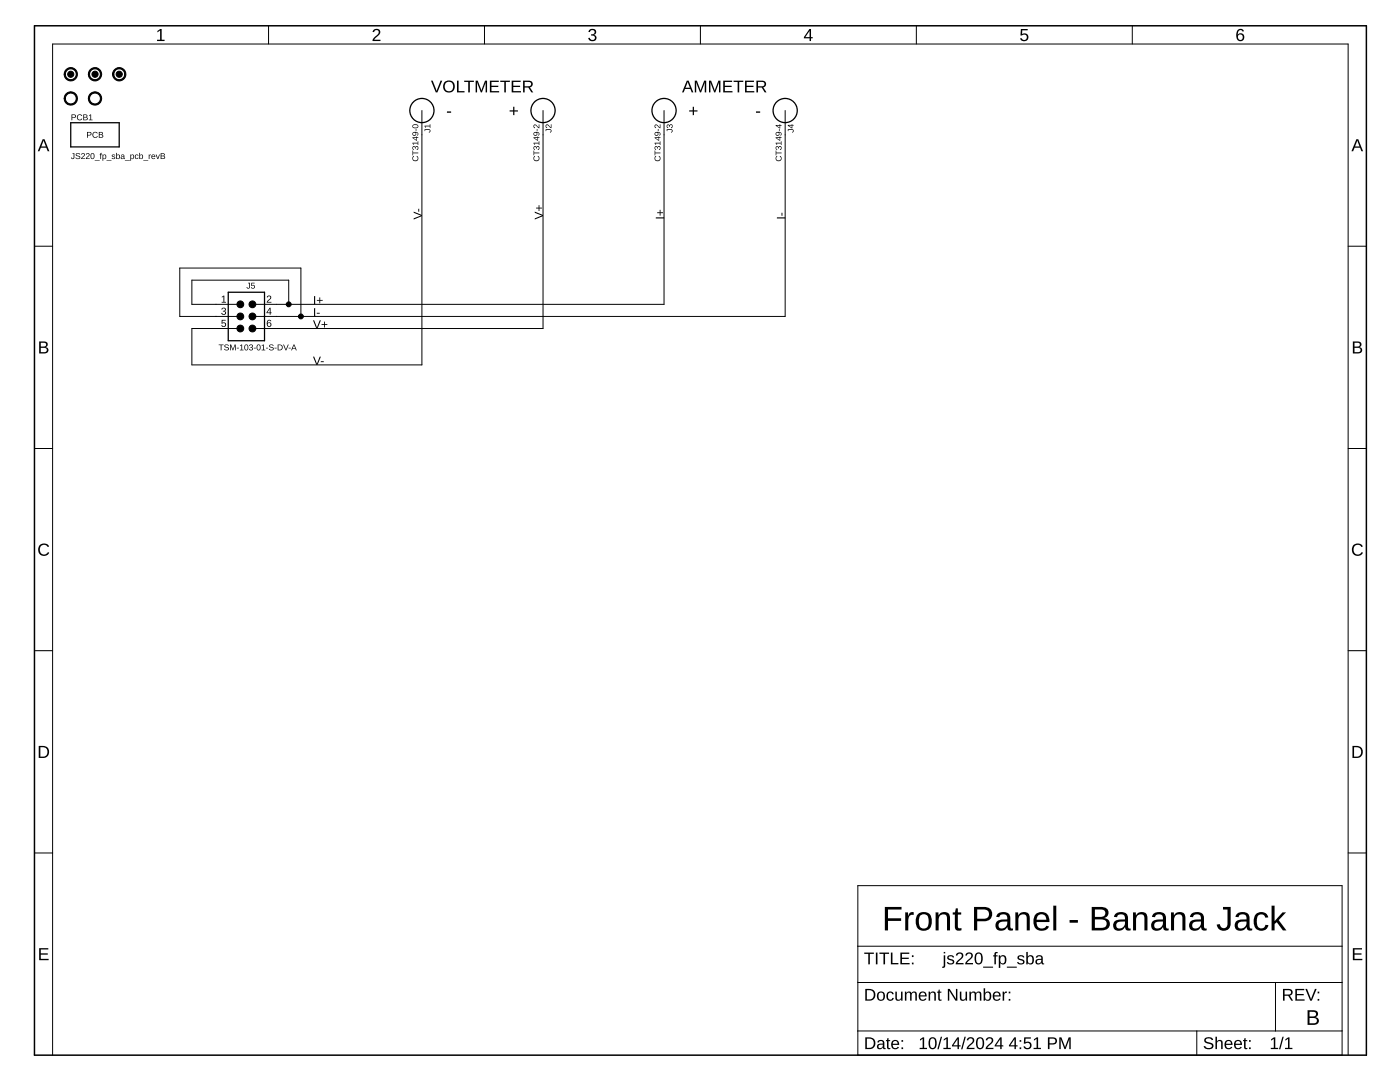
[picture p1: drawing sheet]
<?xml version="1.0" encoding="utf-8"?>
<!DOCTYPE eagle SYSTEM "eagle.dtd">
<eagle version="9.6.2">
<drawing>
<settings>
<setting alwaysvectorfont="no"/>
<setting verticaltext="up"/>
</settings>
<grid distance="0.1" unitdist="inch" unit="inch" style="lines" multiple="1" display="no" altdistance="0.01" altunitdist="inch" altunit="inch"/>
<schematic xreflabel="%F%N/%S.%C%R" xrefpart="/%S.%C%R">
<libraries>
<library name="frames">
<symbols>
<symbol name="FRAME_A_L">
<frame x1="0" y1="0" x2="279.4" y2="215.9" columns="6" rows="5" layer="94" border-bottom="no"/>
</symbol>
<symbol name="DOCFIELD">
<wire x1="0" y1="0" x2="71.12" y2="0" width="0.1016" layer="94"/>
<wire x1="101.6" y1="15.24" x2="87.63" y2="15.24" width="0.1016" layer="94"/>
<wire x1="0" y1="0" x2="0" y2="5.08" width="0.1016" layer="94"/>
<wire x1="0" y1="5.08" x2="71.12" y2="5.08" width="0.1016" layer="94"/>
<wire x1="0" y1="5.08" x2="0" y2="15.24" width="0.1016" layer="94"/>
<wire x1="101.6" y1="15.24" x2="101.6" y2="5.08" width="0.1016" layer="94"/>
<wire x1="71.12" y1="5.08" x2="71.12" y2="0" width="0.1016" layer="94"/>
<wire x1="71.12" y1="5.08" x2="87.63" y2="5.08" width="0.1016" layer="94"/>
<wire x1="71.12" y1="0" x2="101.6" y2="0" width="0.1016" layer="94"/>
<wire x1="87.63" y1="15.24" x2="87.63" y2="5.08" width="0.1016" layer="94"/>
<wire x1="87.63" y1="15.24" x2="0" y2="15.24" width="0.1016" layer="94"/>
<wire x1="87.63" y1="5.08" x2="101.6" y2="5.08" width="0.1016" layer="94"/>
<wire x1="101.6" y1="5.08" x2="101.6" y2="0" width="0.1016" layer="94"/>
<wire x1="0" y1="15.24" x2="0" y2="22.86" width="0.1016" layer="94"/>
<wire x1="101.6" y1="35.56" x2="0" y2="35.56" width="0.1016" layer="94"/>
<wire x1="101.6" y1="35.56" x2="101.6" y2="22.86" width="0.1016" layer="94"/>
<wire x1="0" y1="22.86" x2="101.6" y2="22.86" width="0.1016" layer="94"/>
<wire x1="0" y1="22.86" x2="0" y2="35.56" width="0.1016" layer="94"/>
<wire x1="101.6" y1="22.86" x2="101.6" y2="15.24" width="0.1016" layer="94"/>
<text x="1.27" y="1.27" size="2.54" layer="94">Date:</text>
<text x="12.7" y="1.27" size="2.54" layer="94">&gt;LAST_DATE_TIME</text>
<text x="72.39" y="1.27" size="2.54" layer="94">Sheet:</text>
<text x="86.36" y="1.27" size="2.54" layer="94">&gt;SHEET</text>
<text x="88.9" y="11.43" size="2.54" layer="94">REV:</text>
<text x="1.27" y="19.05" size="2.54" layer="94">TITLE:</text>
<text x="1.27" y="11.43" size="2.54" layer="94">Document Number:</text>
<text x="17.78" y="19.05" size="2.54" layer="94">&gt;DRAWING_NAME</text>
</symbol>
</symbols>
<devicesets>
<deviceset name="FRAME_A_L" prefix="FRAME" uservalue="yes">
<gates>
<gate name="G$1" symbol="FRAME_A_L" x="0" y="0" addlevel="always"/>
<gate name="G$2" symbol="DOCFIELD" x="172.72" y="0" addlevel="always"/>
</gates>
<devices>
<device name="">
<technologies>
<technology name=""/>
</technologies>
</device>
</devices>
</deviceset>
</devicesets>
</library>
<library name="jetperch">
<symbols>
<symbol name="CONN_0.1_3X2">
<pin name="2" x="5.08" y="2.54" visible="pad" length="short" rot="R180"/>
<pin name="4" x="5.08" y="0" visible="pad" length="short" rot="R180"/>
<wire x1="2.54" y1="5.08" x2="-5.08" y2="5.08" width="0.254" layer="94"/>
<wire x1="-5.08" y1="5.08" x2="-5.08" y2="-5.08" width="0.254" layer="94"/>
<wire x1="-5.08" y1="-5.08" x2="2.54" y2="-5.08" width="0.254" layer="94"/>
<circle x="0" y="2.54" radius="0.71841875" width="0" layer="94"/>
<circle x="0" y="0" radius="0.71841875" width="0" layer="94"/>
<wire x1="2.54" y1="-5.08" x2="2.54" y2="0" width="0.254" layer="94"/>
<wire x1="2.54" y1="0" x2="2.54" y2="2.54" width="0.254" layer="94"/>
<wire x1="2.54" y1="2.54" x2="2.54" y2="5.08" width="0.254" layer="94"/>
<wire x1="0" y1="2.54" x2="2.54" y2="2.54" width="0.1524" layer="94"/>
<wire x1="0" y1="0" x2="2.54" y2="0" width="0.1524" layer="94"/>
<text x="-5.08" y="5.334" size="1.27" layer="95">&gt;NAME</text>
<text x="-5.08" y="-6.858" size="1.27" layer="96">&gt;VALUE</text>
<pin name="1" x="-7.62" y="2.54" visible="pad" length="short"/>
<pin name="3" x="-7.62" y="0" visible="pad" length="short"/>
<circle x="-2.54" y="2.54" radius="0.71841875" width="0" layer="94"/>
<circle x="-2.54" y="0" radius="0.71841875" width="0" layer="94"/>
<wire x1="-2.54" y1="2.54" x2="-5.08" y2="2.54" width="0.1524" layer="94"/>
<wire x1="-2.54" y1="0" x2="-5.08" y2="0" width="0.1524" layer="94"/>
<pin name="5" x="-7.62" y="-2.54" visible="pad" length="short"/>
<circle x="-2.54" y="-2.54" radius="0.71841875" width="0" layer="94"/>
<wire x1="-2.54" y1="-2.54" x2="-5.08" y2="-2.54" width="0.1524" layer="94"/>
<pin name="6" x="5.08" y="-2.54" visible="pad" length="short" rot="R180"/>
<circle x="0" y="-2.54" radius="0.71841875" width="0" layer="94"/>
<wire x1="0" y1="-2.54" x2="2.54" y2="-2.54" width="0.1524" layer="94"/>
</symbol>
<symbol name="BANANA">
<pin name="1" x="5.08" y="0" visible="off" length="middle" rot="R180"/>
<circle x="0" y="0" radius="2.54" width="0.254" layer="94"/>
<text x="2.794" y="0.508" size="1.27" layer="95">&gt;NAME</text>
<text x="2.794" y="-2.032" size="1.27" layer="96">&gt;VALUE</text>
</symbol>
<symbol name="FIDUCIAL">
<circle x="0" y="0" radius="1.27" width="0.254" layer="94"/>
<circle x="0" y="0" radius="0.635" width="0" layer="94"/>
</symbol>
<symbol name="STAND-OFF">
<circle x="0" y="0" radius="1.27" width="0.254" layer="94"/>
</symbol>
<symbol name="PCB">
<wire x1="-5.08" y1="2.54" x2="-5.08" y2="-2.54" width="0.254" layer="94"/>
<wire x1="-5.08" y1="-2.54" x2="5.08" y2="-2.54" width="0.254" layer="94"/>
<wire x1="5.08" y1="-2.54" x2="5.08" y2="2.54" width="0.254" layer="94"/>
<wire x1="5.08" y1="2.54" x2="-5.08" y2="2.54" width="0.254" layer="94"/>
<text x="0" y="0" size="1.27" layer="94" align="center">PCB</text>
<text x="-5.08" y="-5.08" size="1.27" layer="96">&gt;VALUE</text>
<text x="-5.08" y="3.048" size="1.27" layer="95">&gt;NAME</text>
</symbol>
</symbols>
<devicesets>
<deviceset name="CONN_0.1_3X2" prefix="J" uservalue="yes">
<gates>
<gate name="G1" symbol="CONN_0.1_3X2" x="0" y="0"/>
</gates>
<devices>
<device name="_F_RA" package="CONN_0.1_3X2_F_RA">
<connects>
<connect gate="G1" pin="1" pad="1"/>
<connect gate="G1" pin="2" pad="2"/>
<connect gate="G1" pin="3" pad="3"/>
<connect gate="G1" pin="4" pad="4"/>
<connect gate="G1" pin="5" pad="5"/>
<connect gate="G1" pin="6" pad="6"/>
</connects>
<technologies>
<technology name=""/>
</technologies>
</device>
<device name="_M" package="CONN_0.1_3X2_M">
<connects>
<connect gate="G1" pin="1" pad="1"/>
<connect gate="G1" pin="2" pad="2"/>
<connect gate="G1" pin="3" pad="3"/>
<connect gate="G1" pin="4" pad="4"/>
<connect gate="G1" pin="5" pad="5"/>
<connect gate="G1" pin="6" pad="6"/>
</connects>
<technologies>
<technology name=""/>
</technologies>
</device>
<device name="_MSA" package="CONN_0.1_3X2_MSA">
<connects>
<connect gate="G1" pin="1" pad="1"/>
<connect gate="G1" pin="2" pad="2"/>
<connect gate="G1" pin="3" pad="3"/>
<connect gate="G1" pin="4" pad="4"/>
<connect gate="G1" pin="5" pad="5"/>
<connect gate="G1" pin="6" pad="6"/>
</connects>
<technologies>
<technology name=""/>
</technologies>
</device>
<device name="_F_RA_NOSILK" package="CONN_0.1_3X2_F_RA_NOSILK">
<connects>
<connect gate="G1" pin="1" pad="1"/>
<connect gate="G1" pin="2" pad="2"/>
<connect gate="G1" pin="3" pad="3"/>
<connect gate="G1" pin="4" pad="4"/>
<connect gate="G1" pin="5" pad="5"/>
<connect gate="G1" pin="6" pad="6"/>
</connects>
<technologies>
<technology name=""/>
</technologies>
</device>
</devices>
</deviceset>
<deviceset name="FIDUCIAL" prefix="FD">
<gates>
<gate name="G$1" symbol="FIDUCIAL" x="0" y="0"/>
</gates>
<devices>
<device name="_1MM" package="FIDUCIAL_1MM_2MM">
<technologies>
<technology name="">
<attribute name="POPULATE" value="0"/>
</technology>
</technologies>
</device>
</devices>
</deviceset>
<deviceset name="HOLE" prefix="H">
<gates>
<gate name="G$1" symbol="STAND-OFF" x="0" y="0"/>
</gates>
<devices>
<device name="_#6" package="HOLE_3.5MM">
<technologies>
<technology name=""/>
</technologies>
</device>
<device name="_#6_NORESTRICT" package="HOLE_3.5MM_NORESTRICT">
<technologies>
<technology name=""/>
</technologies>
</device>
</devices>
</deviceset>
<deviceset name="PCB" prefix="PCB" uservalue="yes">
<gates>
<gate name="G$1" symbol="PCB" x="0" y="0"/>
</gates>
<devices>
<device name="">
<technologies>
<technology name=""/>
</technologies>
</device>
</devices>
</deviceset>
<deviceset name="BANANA-JACK" prefix="J" uservalue="yes">
<gates>
<gate name="G$1" symbol="BANANA" x="0" y="0"/>
</gates>
<devices>
<device name="CT2224" package="CT2224">
<connects>
<connect gate="G$1" pin="1" pad="1"/>
</connects>
<technologies>
<technology name="">
<attribute name="MFGR" value="Cal Test Electronics"/>
<attribute name="OC_DIGIKEY" value="BKCT2224-ND"/>
<attribute name="PN" value="CT2224"/>
</technology>
</technologies>
</device>
<device name="_CT3149" package="CT3149">
<connects>
<connect gate="G$1" pin="1" pad="A"/>
</connects>
<technologies>
<technology name=""/>
</technologies>
</device>
<device name="_6" package="BANANA_JACK_6">
<connects>
<connect gate="G$1" pin="1" pad="P$1"/>
</connects>
<technologies>
<technology name="">
<attribute name="MPN" value="" constant="no"/>
<attribute name="POPULATE" value="1" constant="no"/>
</technology>
</technologies>
</device>
<device name="_CT3151" package="CT3151">
<connects>
<connect gate="G$1" pin="1" pad="1 2 3 4"/>
</connects>
<technologies>
<technology name=""/>
</technologies>
</device>
<device name="_CT3151V" package="CT3151V">
<connects>
<connect gate="G$1" pin="1" pad="1 2 3 4"/>
</connects>
<technologies>
<technology name=""/>
</technologies>
</device>
</devices>
</deviceset>
</devicesets>
</library>
</libraries>
<attributes>
</attributes>
<variantdefs>
</variantdefs>
<classes>
<class number="0" name="default" width="0" drill="0">
</class>
</classes>
<parts>
<part name="FRAME1" library="frames" deviceset="FRAME_A_L" device="" value="PG1"/>
<part name="J5" library="jetperch" deviceset="CONN_0.1_3X2" device="_MSA" value="TSM-103-01-S-DV-A">
<attribute name="MPN" value="TSM-103-01-S-DV-A"/>
<attribute name="POPULATE" value="1"/>
</part>
<part name="J1" library="jetperch" deviceset="BANANA-JACK" device="_CT3149" value="CT3149-0">
<attribute name="MPN" value="CT3151V1-0"/>
<attribute name="POPULATE" value="1"/>
</part>
<part name="J3" library="jetperch" deviceset="BANANA-JACK" device="_CT3149" value="CT3149-2">
<attribute name="MPN" value="CT3151V1-2"/>
<attribute name="POPULATE" value="1"/>
</part>
<part name="J4" library="jetperch" deviceset="BANANA-JACK" device="_CT3149" value="CT3149-4">
<attribute name="MPN" value="CT3151V1-4"/>
<attribute name="POPULATE" value="1"/>
</part>
<part name="FUD1" library="jetperch" deviceset="FIDUCIAL" device="_1MM"/>
<part name="FUD2" library="jetperch" deviceset="FIDUCIAL" device="_1MM"/>
<part name="FUD3" library="jetperch" deviceset="FIDUCIAL" device="_1MM"/>
<part name="H1" library="jetperch" deviceset="HOLE" device="_#6_NORESTRICT" value="HOLE_#6_NORESTRICT">
<attribute name="POPULATE" value="0"/>
</part>
<part name="H2" library="jetperch" deviceset="HOLE" device="_#6_NORESTRICT" value="HOLE_#6_NORESTRICT">
<attribute name="POPULATE" value="0"/>
</part>
<part name="J2" library="jetperch" deviceset="BANANA-JACK" device="_CT3149" value="CT3149-2">
<attribute name="MPN" value="CT3151V1-2"/>
<attribute name="POPULATE" value="1"/>
</part>
<part name="PCB1" library="jetperch" deviceset="PCB" device="" value="JS220_fp_sba_pcb_revB">
<attribute name="POPULATE" value="1"/>
</part>
</parts>
<sheets>
<sheet>
<plain>
<text x="177.8" y="26.162" size="5.08" layer="97">Front Panel - Banana Jack</text>
<text x="266.7" y="6.35" size="3.175" layer="97">B</text>
<text x="144.78" y="198.12" size="2.54" layer="97" align="center">+            -</text>
<text x="144.78" y="203.2" size="2.54" layer="97" align="center">AMMETER</text>
<text x="93.98" y="203.2" size="2.54" layer="97" align="center">VOLTMETER</text>
<text x="93.98" y="198.12" size="2.54" layer="97" align="center">-            +</text>
</plain>
<instances>
<instance part="FRAME1" gate="G$1" x="0" y="0" smashed="yes"/>
<instance part="FRAME1" gate="G$2" x="172.72" y="0" smashed="yes">
<attribute name="LAST_DATE_TIME" x="185.42" y="1.27" size="2.54" layer="94"/>
<attribute name="SHEET" x="259.08" y="1.27" size="2.54" layer="94"/>
<attribute name="DRAWING_NAME" x="190.5" y="19.05" size="2.54" layer="94"/>
</instance>
<instance part="J5" gate="G1" x="45.72" y="154.94" smashed="yes">
<attribute name="MPN" x="45.72" y="154.94" size="1.778" layer="96" display="off"/>
<attribute name="POPULATE" x="45.72" y="154.94" size="1.778" layer="96" display="off"/>
<attribute name="NAME" x="44.45" y="160.782" size="1.27" layer="95"/>
<attribute name="VALUE" x="38.608" y="147.828" size="1.27" layer="96"/>
</instance>
<instance part="J1" gate="G$1" x="81.28" y="198.12" smashed="yes" rot="R270">
<attribute name="MPN" x="81.28" y="198.12" size="1.778" layer="96" display="off"/>
<attribute name="POPULATE" x="81.28" y="198.12" size="1.778" layer="96" display="off"/>
<attribute name="NAME" x="81.788" y="195.326" size="1.27" layer="95" rot="R270"/>
<attribute name="VALUE" x="79.248" y="195.326" size="1.27" layer="96" rot="R270"/>
</instance>
<instance part="J3" gate="G$1" x="132.08" y="198.12" smashed="yes" rot="R270">
<attribute name="MPN" x="132.08" y="198.12" size="1.778" layer="96" display="off"/>
<attribute name="POPULATE" x="132.08" y="198.12" size="1.778" layer="96" display="off"/>
<attribute name="NAME" x="132.588" y="195.326" size="1.27" layer="95" rot="R270"/>
<attribute name="VALUE" x="130.048" y="195.326" size="1.27" layer="96" rot="R270"/>
</instance>
<instance part="J4" gate="G$1" x="157.48" y="198.12" smashed="yes" rot="R270">
<attribute name="MPN" x="157.48" y="198.12" size="1.778" layer="96" display="off"/>
<attribute name="POPULATE" x="157.48" y="198.12" size="1.778" layer="96" display="off"/>
<attribute name="NAME" x="157.988" y="195.326" size="1.27" layer="95" rot="R270"/>
<attribute name="VALUE" x="155.448" y="195.326" size="1.27" layer="96" rot="R270"/>
</instance>
<instance part="FUD1" gate="G$1" x="7.62" y="205.74" smashed="yes"/>
<instance part="FUD2" gate="G$1" x="12.7" y="205.74" smashed="yes"/>
<instance part="FUD3" gate="G$1" x="17.78" y="205.74" smashed="yes"/>
<instance part="H1" gate="G$1" x="7.62" y="200.66" smashed="yes">
<attribute name="POPULATE" x="7.62" y="200.66" size="1.778" layer="96" display="off"/>
</instance>
<instance part="H2" gate="G$1" x="12.7" y="200.66" smashed="yes">
<attribute name="POPULATE" x="12.7" y="200.66" size="1.778" layer="96" display="off"/>
</instance>
<instance part="J2" gate="G$1" x="106.68" y="198.12" smashed="yes" rot="R270">
<attribute name="MPN" x="106.68" y="198.12" size="1.778" layer="96" display="off"/>
<attribute name="POPULATE" x="106.68" y="198.12" size="1.778" layer="96" display="off"/>
<attribute name="NAME" x="107.188" y="195.326" size="1.27" layer="95" rot="R270"/>
<attribute name="VALUE" x="104.648" y="195.326" size="1.27" layer="96" rot="R270"/>
</instance>
<instance part="PCB1" gate="G$1" x="12.7" y="193.04" smashed="yes">
<attribute name="VALUE" x="7.62" y="187.96" size="1.27" layer="96"/>
<attribute name="NAME" x="7.62" y="196.088" size="1.27" layer="95"/>
<attribute name="POPULATE" x="12.7" y="193.04" size="1.27" layer="96" display="off"/>
</instance>
</instances>
<busses>
</busses>
<nets>
<net name="I+" class="0">
<segment>
<label x="58.42" y="157.48" size="1.778" layer="95"/>
<pinref part="J3" gate="G$1" pin="1"/>
<wire x1="53.34" y1="157.48" x2="132.08" y2="157.48" width="0.1524" layer="91"/>
<wire x1="132.08" y1="157.48" x2="132.08" y2="193.04" width="0.1524" layer="91"/>
<pinref part="J5" gate="G1" pin="1"/>
<wire x1="38.1" y1="157.48" x2="33.02" y2="157.48" width="0.1524" layer="91"/>
<wire x1="33.02" y1="157.48" x2="33.02" y2="162.56" width="0.1524" layer="91"/>
<wire x1="33.02" y1="162.56" x2="53.34" y2="162.56" width="0.1524" layer="91"/>
<wire x1="53.34" y1="162.56" x2="53.34" y2="157.48" width="0.1524" layer="91"/>
<junction x="53.34" y="157.48"/>
<pinref part="J5" gate="G1" pin="2"/>
<wire x1="53.34" y1="157.48" x2="50.8" y2="157.48" width="0.1524" layer="91"/>
<label x="132.08" y="175.26" size="1.778" layer="95" rot="R90"/>
</segment>
</net>
<net name="V-" class="0">
<segment>
<pinref part="J1" gate="G$1" pin="1"/>
<pinref part="J5" gate="G1" pin="5"/>
<wire x1="38.1" y1="152.4" x2="33.02" y2="152.4" width="0.1524" layer="91"/>
<wire x1="33.02" y1="152.4" x2="33.02" y2="144.78" width="0.1524" layer="91"/>
<wire x1="33.02" y1="144.78" x2="81.28" y2="144.78" width="0.1524" layer="91"/>
<wire x1="81.28" y1="144.78" x2="81.28" y2="193.04" width="0.1524" layer="91"/>
<label x="58.42" y="144.78" size="1.778" layer="95"/>
<label x="81.28" y="175.26" size="1.778" layer="95" rot="R90"/>
</segment>
</net>
<net name="I-" class="0">
<segment>
<label x="58.42" y="154.94" size="1.778" layer="95"/>
<wire x1="50.8" y1="154.94" x2="55.88" y2="154.94" width="0.1524" layer="91"/>
<pinref part="J4" gate="G$1" pin="1"/>
<wire x1="55.88" y1="154.94" x2="157.48" y2="154.94" width="0.1524" layer="91"/>
<wire x1="157.48" y1="154.94" x2="157.48" y2="193.04" width="0.1524" layer="91"/>
<pinref part="J5" gate="G1" pin="4"/>
<pinref part="J5" gate="G1" pin="3"/>
<wire x1="38.1" y1="154.94" x2="30.48" y2="154.94" width="0.1524" layer="91"/>
<wire x1="30.48" y1="154.94" x2="30.48" y2="165.1" width="0.1524" layer="91"/>
<wire x1="30.48" y1="165.1" x2="55.88" y2="165.1" width="0.1524" layer="91"/>
<wire x1="55.88" y1="165.1" x2="55.88" y2="154.94" width="0.1524" layer="91"/>
<junction x="55.88" y="154.94"/>
<label x="157.48" y="175.26" size="1.778" layer="95" rot="R90"/>
</segment>
</net>
<net name="V+" class="0">
<segment>
<pinref part="J5" gate="G1" pin="6"/>
<pinref part="J2" gate="G$1" pin="1"/>
<wire x1="50.8" y1="152.4" x2="106.68" y2="152.4" width="0.1524" layer="91"/>
<wire x1="106.68" y1="152.4" x2="106.68" y2="193.04" width="0.1524" layer="91"/>
<label x="58.42" y="152.4" size="1.778" layer="95"/>
<label x="106.68" y="175.26" size="1.778" layer="95" rot="R90"/>
</segment>
</net>
</nets>
</sheet>
</sheets>
</schematic>
</drawing>
<compatibility>
<note version="8.2" severity="warning">
Since Version 8.2, EAGLE supports online libraries. The ids
of those online libraries will not be understood (or retained)
with this version.
</note>
<note version="8.3" severity="warning">
Since Version 8.3, EAGLE supports URNs for individual library
assets (packages, symbols, and devices). The URNs of those assets
will not be understood (or retained) with this version.
</note>
</compatibility>
</eagle>
